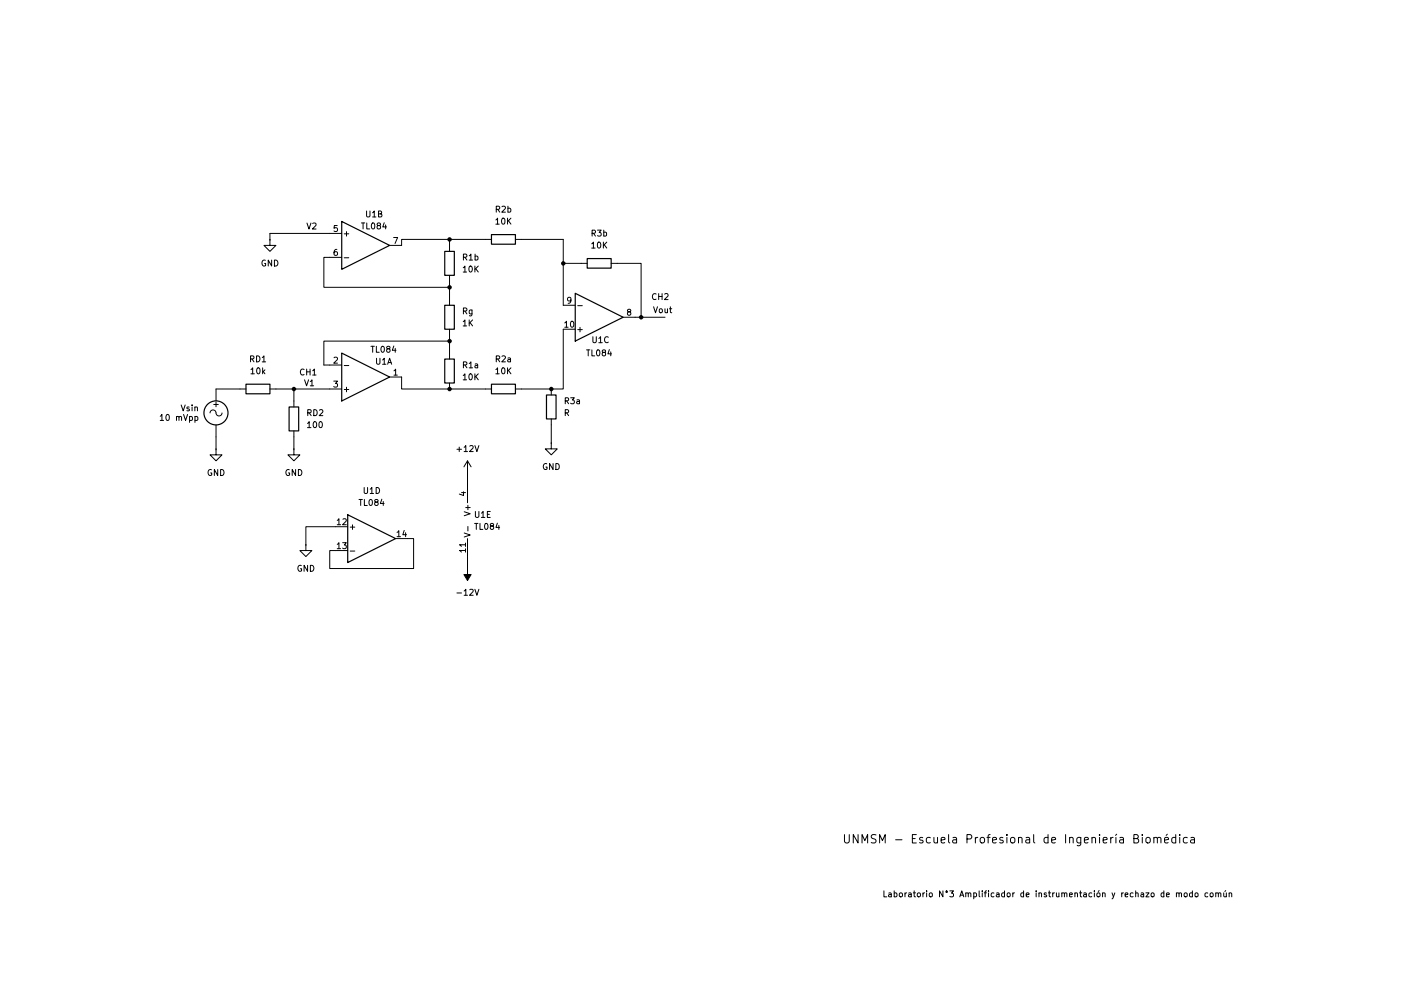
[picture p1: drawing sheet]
(kicad_sch
 (version 20260306)
 (generator "eeschema")
 (generator_version "10.0")
 (paper "A4")
 (lib_symbols
  (symbol "Amplifier_Operational:TL084"
   (pin_names
    (offset 0.127)) (exclude_from_sim no) (in_bom yes) (on_board yes)
   (in_pos_files yes)
   (duplicate_pin_numbers_are_jumpers no)
   (property "Reference" "U" (at 0 5.08 0) (show_name no) (do_not_autoplace no) (effects (font (size 1.27 1.27)) (justify left)))
   (property "Value" "TL084" (at 0 -5.08 0) (show_name no) (do_not_autoplace no) (effects (font (size 1.27 1.27)) (justify left)))
   (property "Footprint" "" (at -1.27 2.54 0) (show_name no) (do_not_autoplace no) (hide yes) (effects (font (size 1.27 1.27))))
   (property "Datasheet" "http://www.ti.com/lit/ds/symlink/tl081.pdf" (at 1.27 5.08 0) (show_name no) (do_not_autoplace no) (hide yes) (effects (font (size 1.27 1.27))))
   (property "Description" "Quad JFET-Input Operational Amplifiers, DIP-14/SOIC-14/SSOP-14" (at 0 0 0) (show_name no) (do_not_autoplace no) (hide yes) (effects (font (size 1.27 1.27))))
   (property "ki_locked" "" (at 0 0 0) (show_name no) (do_not_autoplace no) (effects (font (size 1.27 1.27))))
   (symbol "TL084_1_1"
    (polyline (pts (xy -5.08 5.08) (xy 5.08 0) (xy -5.08 -5.08) (xy -5.08 5.08)) (stroke (width 0.254) (type default)) (fill (type background)))
    (pin output line (at 7.62 0 180) (length 2.54) (name "" (effects (font (size 1.27 1.27)))) (number "1" (effects (font (size 1.27 1.27)))))
    (pin input line (at -7.62 -2.54 0) (length 2.54) (name "-" (effects (font (size 1.27 1.27)))) (number "2" (effects (font (size 1.27 1.27)))))
    (pin input line (at -7.62 2.54 0) (length 2.54) (name "+" (effects (font (size 1.27 1.27)))) (number "3" (effects (font (size 1.27 1.27))))))
   (symbol "TL084_2_1"
    (polyline (pts (xy -5.08 5.08) (xy 5.08 0) (xy -5.08 -5.08) (xy -5.08 5.08)) (stroke (width 0.254) (type default)) (fill (type background)))
    (pin input line (at -7.62 2.54 0) (length 2.54) (name "+" (effects (font (size 1.27 1.27)))) (number "5" (effects (font (size 1.27 1.27)))))
    (pin input line (at -7.62 -2.54 0) (length 2.54) (name "-" (effects (font (size 1.27 1.27)))) (number "6" (effects (font (size 1.27 1.27)))))
    (pin output line (at 7.62 0 180) (length 2.54) (name "" (effects (font (size 1.27 1.27)))) (number "7" (effects (font (size 1.27 1.27))))))
   (symbol "TL084_3_1"
    (polyline (pts (xy -5.08 5.08) (xy 5.08 0) (xy -5.08 -5.08) (xy -5.08 5.08)) (stroke (width 0.254) (type default)) (fill (type background)))
    (pin output line (at 7.62 0 180) (length 2.54) (name "" (effects (font (size 1.27 1.27)))) (number "8" (effects (font (size 1.27 1.27)))))
    (pin input line (at -7.62 -2.54 0) (length 2.54) (name "-" (effects (font (size 1.27 1.27)))) (number "9" (effects (font (size 1.27 1.27)))))
    (pin input line (at -7.62 2.54 0) (length 2.54) (name "+" (effects (font (size 1.27 1.27)))) (number "10" (effects (font (size 1.27 1.27))))))
   (symbol "TL084_4_1"
    (polyline (pts (xy -5.08 5.08) (xy 5.08 0) (xy -5.08 -5.08) (xy -5.08 5.08)) (stroke (width 0.254) (type default)) (fill (type background)))
    (pin input line (at -7.62 2.54 0) (length 2.54) (name "+" (effects (font (size 1.27 1.27)))) (number "12" (effects (font (size 1.27 1.27)))))
    (pin input line (at -7.62 -2.54 0) (length 2.54) (name "-" (effects (font (size 1.27 1.27)))) (number "13" (effects (font (size 1.27 1.27)))))
    (pin output line (at 7.62 0 180) (length 2.54) (name "" (effects (font (size 1.27 1.27)))) (number "14" (effects (font (size 1.27 1.27))))))
   (symbol "TL084_5_1"
    (pin power_in line (at -2.54 7.62 270) (length 3.81) (name "V+" (effects (font (size 1.27 1.27)))) (number "4" (effects (font (size 1.27 1.27)))))
    (pin power_in line (at -2.54 -7.62 90) (length 3.81) (name "V-" (effects (font (size 1.27 1.27)))) (number "11" (effects (font (size 1.27 1.27))))))
   (embedded_fonts no))
  (symbol "Device:R"
   (pin_numbers (hide yes))
   (pin_names
    (offset 0)) (exclude_from_sim no) (in_bom yes) (on_board yes)
   (in_pos_files yes)
   (duplicate_pin_numbers_are_jumpers no)
   (property "Reference" "R" (at 2.032 0 90) (show_name no) (do_not_autoplace no) (effects (font (size 1.27 1.27))))
   (property "Value" "R" (at 0 0 90) (show_name no) (do_not_autoplace no) (effects (font (size 1.27 1.27))))
   (property "Footprint" "" (at -1.778 0 90) (show_name no) (do_not_autoplace no) (hide yes) (effects (font (size 1.27 1.27))))
   (property "Datasheet" "" (at 0 0 0) (show_name no) (do_not_autoplace no) (hide yes) (effects (font (size 1.27 1.27))))
   (property "Description" "Resistor" (at 0 0 0) (show_name no) (do_not_autoplace no) (hide yes) (effects (font (size 1.27 1.27))))
   (symbol "R_0_1"
    (rectangle (start -1.016 -2.54) (end 1.016 2.54) (stroke (width 0.254) (type default)) (fill (type none))))
   (symbol "R_1_1"
    (pin passive line (at 0 3.81 270) (length 1.27) (name "" (effects (font (size 1.27 1.27)))) (number "1" (effects (font (size 1.27 1.27)))))
    (pin passive line (at 0 -3.81 90) (length 1.27) (name "" (effects (font (size 1.27 1.27)))) (number "2" (effects (font (size 1.27 1.27))))))
   (embedded_fonts no))
  (symbol "Simulation_SPICE:VSIN"
   (pin_numbers (hide yes))
   (pin_names
    (offset 0.0254)) (exclude_from_sim no) (in_bom yes) (on_board yes)
   (in_pos_files yes)
   (duplicate_pin_numbers_are_jumpers no)
   (property "Reference" "V" (at 2.54 2.54 0) (show_name no) (do_not_autoplace no) (effects (font (size 1.27 1.27)) (justify left)))
   (property "Value" "VSIN" (at 2.54 0 0) (show_name no) (do_not_autoplace no) (effects (font (size 1.27 1.27)) (justify left)))
   (property "Footprint" "" (at 0 0 0) (show_name no) (do_not_autoplace no) (hide yes) (effects (font (size 1.27 1.27))))
   (property "Datasheet" "https://ngspice.sourceforge.io/docs/ngspice-html-manual/manual.xhtml#sec_Independent_Sources_for" (at 0 0 0) (show_name no) (do_not_autoplace no) (hide yes) (effects (font (size 1.27 1.27))))
   (property "Description" "Voltage source, sinusoidal" (at 0 0 0) (show_name no) (do_not_autoplace no) (hide yes) (effects (font (size 1.27 1.27))))
   (property "Sim.Pins" "1=+ 2=-" (at 0 0 0) (show_name no) (do_not_autoplace no) (hide yes) (effects (font (size 1.27 1.27))))
   (property "Sim.Params" "dc=0 ampl=1 f=1k ac=1" (at 2.54 -2.54 0) (show_name no) (do_not_autoplace no) (effects (font (size 1.27 1.27)) (justify left)))
   (property "Sim.Type" "SIN" (at 0 0 0) (show_name no) (do_not_autoplace no) (hide yes) (effects (font (size 1.27 1.27))))
   (property "Sim.Device" "V" (at 0 0 0) (show_name no) (do_not_autoplace no) (hide yes) (effects (font (size 1.27 1.27)) (justify left)))
   (symbol "VSIN_0_0"
    (arc (start -1.27 0) (mid -0.635 0.6323) (end 0 0) (stroke (width 0) (type default)) (fill (type none)))
    (arc (start 1.27 0) (mid 0.635 -0.6323) (end 0 0) (stroke (width 0) (type default)) (fill (type none)))
    (text "+" (at 0 1.905 0) (effects (font (size 1.27 1.27)))))
   (symbol "VSIN_0_1"
    (circle (center 0 0) (radius 2.54) (stroke (width 0.254) (type default)) (fill (type background))))
   (symbol "VSIN_1_1"
    (pin passive line (at 0 5.08 270) (length 2.54) (name "" (effects (font (size 1.27 1.27)))) (number "1" (effects (font (size 1.27 1.27)))))
    (pin passive line (at 0 -5.08 90) (length 2.54) (name "" (effects (font (size 1.27 1.27)))) (number "2" (effects (font (size 1.27 1.27))))))
   (embedded_fonts no))
  (symbol "power:+12V"
   (power global)
   (pin_numbers (hide yes))
   (pin_names
    (offset 0) (hide yes)) (exclude_from_sim no) (in_bom yes) (on_board yes)
   (in_pos_files yes)
   (duplicate_pin_numbers_are_jumpers no)
   (property "Reference" "#PWR" (at 0 -3.81 0) (show_name no) (do_not_autoplace no) (hide yes) (effects (font (size 1.27 1.27))))
   (property "Value" "+12V" (at 0 3.556 0) (show_name no) (do_not_autoplace no) (effects (font (size 1.27 1.27))))
   (property "Footprint" "" (at 0 0 0) (show_name no) (do_not_autoplace no) (hide yes) (effects (font (size 1.27 1.27))))
   (property "Datasheet" "" (at 0 0 0) (show_name no) (do_not_autoplace no) (hide yes) (effects (font (size 1.27 1.27))))
   (property "Description" "Power symbol creates a global label with name \"+12V\"" (at 0 0 0) (show_name no) (do_not_autoplace no) (hide yes) (effects (font (size 1.27 1.27))))
   (symbol "+12V_0_1"
    (polyline (pts (xy -0.762 1.27) (xy 0 2.54)) (stroke (width 0) (type default)) (fill (type none)))
    (polyline (pts (xy 0 2.54) (xy 0.762 1.27)) (stroke (width 0) (type default)) (fill (type none)))
    (polyline (pts (xy 0 0) (xy 0 2.54)) (stroke (width 0) (type default)) (fill (type none))))
   (symbol "+12V_1_1"
    (pin power_in line (at 0 0 90) (length 0) (name "" (effects (font (size 1.27 1.27)))) (number "1" (effects (font (size 1.27 1.27))))))
   (embedded_fonts no))
  (symbol "power:-12V"
   (power global)
   (pin_numbers (hide yes))
   (pin_names
    (offset 0) (hide yes)) (exclude_from_sim no) (in_bom yes) (on_board yes)
   (in_pos_files yes)
   (duplicate_pin_numbers_are_jumpers no)
   (property "Reference" "#PWR" (at 0 -3.81 0) (show_name no) (do_not_autoplace no) (hide yes) (effects (font (size 1.27 1.27))))
   (property "Value" "-12V" (at 0 3.556 0) (show_name no) (do_not_autoplace no) (effects (font (size 1.27 1.27))))
   (property "Footprint" "" (at 0 0 0) (show_name no) (do_not_autoplace no) (hide yes) (effects (font (size 1.27 1.27))))
   (property "Datasheet" "" (at 0 0 0) (show_name no) (do_not_autoplace no) (hide yes) (effects (font (size 1.27 1.27))))
   (property "Description" "Power symbol creates a global label with name \"-12V\"" (at 0 0 0) (show_name no) (do_not_autoplace no) (hide yes) (effects (font (size 1.27 1.27))))
   (symbol "-12V_0_0"
    (pin power_in line (at 0 0 90) (length 0) (name "" (effects (font (size 1.27 1.27)))) (number "1" (effects (font (size 1.27 1.27))))))
   (symbol "-12V_0_1"
    (polyline (pts (xy 0 0) (xy 0 1.27) (xy 0.762 1.27) (xy 0 2.54) (xy -0.762 1.27) (xy 0 1.27)) (stroke (width 0) (type default)) (fill (type outline))))
   (embedded_fonts no))
  (symbol "power:GND"
   (power global)
   (pin_numbers (hide yes))
   (pin_names
    (offset 0) (hide yes)) (exclude_from_sim no) (in_bom yes) (on_board yes)
   (in_pos_files yes)
   (duplicate_pin_numbers_are_jumpers no)
   (property "Reference" "#PWR" (at 0 -6.35 0) (show_name no) (do_not_autoplace no) (hide yes) (effects (font (size 1.27 1.27))))
   (property "Value" "GND" (at 0 -3.81 0) (show_name no) (do_not_autoplace no) (effects (font (size 1.27 1.27))))
   (property "Footprint" "" (at 0 0 0) (show_name no) (do_not_autoplace no) (hide yes) (effects (font (size 1.27 1.27))))
   (property "Datasheet" "" (at 0 0 0) (show_name no) (do_not_autoplace no) (hide yes) (effects (font (size 1.27 1.27))))
   (property "Description" "Power symbol creates a global label with name \"GND\" , ground" (at 0 0 0) (show_name no) (do_not_autoplace no) (hide yes) (effects (font (size 1.27 1.27))))
   (symbol "GND_0_1"
    (polyline (pts (xy 0 0) (xy 0 -1.27) (xy 1.27 -1.27) (xy 0 -2.54) (xy -1.27 -1.27) (xy 0 -1.27)) (stroke (width 0) (type default)) (fill (type none))))
   (symbol "GND_1_1"
    (pin power_in line (at 0 0 270) (length 0) (name "" (effects (font (size 1.27 1.27)))) (number "1" (effects (font (size 1.27 1.27))))))
   (embedded_fonts no)))
 (text "CH1"
  (exclude_from_sim no)
  (at 65.278 79.248 0)
  (effects (font (size 1.27 1.27))))
 (text "Vout"
  (exclude_from_sim no)
  (at 140.462 66.04 0)
  (effects (font (size 1.27 1.27))))
 (text "V1"
  (exclude_from_sim no)
  (at 65.532 81.534 0)
  (effects (font (size 1.27 1.27))))
 (text "CH2"
  (exclude_from_sim no)
  (at 139.954 63.246 0)
  (effects (font (size 1.27 1.27))))
 (text "V2"
  (exclude_from_sim no)
  (at 66.04 48.26 0)
  (effects (font (size 1.27 1.27))))
 (text "UNMSM - Escuela Profesional de Ingeniería Biomédica"
  (exclude_from_sim no)
  (at 216.154 178.308 0)
  (effects (font (size 1.778 1.778) (color 2 0 0 1))))
 (text "Laboratorio N°3 Amplificador de instrumentación y rechazo de modo común"
  (exclude_from_sim no)
  (at 224.282 189.992 0)
  (effects (font (size 1.27 1.27) (color 0 0 0 1))))
 (junction
  (at 135.89 67.31)
  (diameter 0)
  (color 0 0 0 0))
 (junction
  (at 119.38 55.88)
  (diameter 0)
  (color 0 0 0 0))
 (junction
  (at 62.23 82.55)
  (diameter 0)
  (color 0 0 0 0))
 (junction
  (at 95.25 50.8)
  (diameter 0)
  (color 0 0 0 0))
 (junction
  (at 95.25 60.96)
  (diameter 0)
  (color 0 0 0 0))
 (junction
  (at 95.25 82.55)
  (diameter 0)
  (color 0 0 0 0))
 (junction
  (at 95.25 72.39)
  (diameter 0)
  (color 0 0 0 0))
 (junction
  (at 116.84 82.55)
  (diameter 0)
  (color 0 0 0 0))
 (wire
  (pts (xy 99.06 100.33) (xy 99.06 102.87))
  (stroke (width 0) (type default)))
 (wire
  (pts (xy 119.38 55.88) (xy 123.19 55.88))
  (stroke (width 0) (type default)))
 (wire
  (pts (xy 68.58 54.61) (xy 68.58 60.96))
  (stroke (width 0) (type default)))
 (wire
  (pts (xy 87.63 120.65) (xy 87.63 114.3))
  (stroke (width 0) (type default)))
 (wire
  (pts (xy 57.15 49.53) (xy 69.85 49.53))
  (stroke (width 0) (type default)))
 (wire
  (pts (xy 71.12 111.76) (xy 64.77 111.76))
  (stroke (width 0) (type default)))
 (wire
  (pts (xy 69.85 120.65) (xy 87.63 120.65))
  (stroke (width 0) (type default)))
 (wire
  (pts (xy 71.12 116.84) (xy 69.85 116.84))
  (stroke (width 0) (type default)))
 (wire
  (pts (xy 95.25 72.39) (xy 95.25 74.93))
  (stroke (width 0) (type default)))
 (wire
  (pts (xy 87.63 114.3) (xy 86.36 114.3))
  (stroke (width 0) (type default)))
 (wire
  (pts (xy 135.89 67.31) (xy 140.97 67.31))
  (stroke (width 0) (type default)))
 (wire
  (pts (xy 68.58 60.96) (xy 95.25 60.96))
  (stroke (width 0) (type default)))
 (wire
  (pts (xy 85.09 82.55) (xy 95.25 82.55))
  (stroke (width 0) (type default)))
 (wire
  (pts (xy 57.15 49.53) (xy 57.15 50.8))
  (stroke (width 0) (type default)))
 (wire
  (pts (xy 62.23 82.55) (xy 62.23 85.09))
  (stroke (width 0) (type default)))
 (wire
  (pts (xy 68.58 72.39) (xy 95.25 72.39))
  (stroke (width 0) (type default)))
 (wire
  (pts (xy 95.25 60.96) (xy 95.25 63.5))
  (stroke (width 0) (type default)))
 (wire
  (pts (xy 62.23 92.71) (xy 62.23 95.25))
  (stroke (width 0) (type default)))
 (wire
  (pts (xy 95.25 50.8) (xy 102.87 50.8))
  (stroke (width 0) (type default)))
 (wire
  (pts (xy 99.06 118.11) (xy 99.06 120.65))
  (stroke (width 0) (type default)))
 (wire
  (pts (xy 45.72 82.55) (xy 50.8 82.55))
  (stroke (width 0) (type default)))
 (wire
  (pts (xy 119.38 64.77) (xy 119.38 55.88))
  (stroke (width 0) (type default)))
 (wire
  (pts (xy 95.25 82.55) (xy 102.87 82.55))
  (stroke (width 0) (type default)))
 (wire
  (pts (xy 119.38 69.85) (xy 119.38 82.55))
  (stroke (width 0) (type default)))
 (wire
  (pts (xy 68.58 77.47) (xy 68.58 72.39))
  (stroke (width 0) (type default)))
 (wire
  (pts (xy 116.84 90.17) (xy 116.84 93.98))
  (stroke (width 0) (type default)))
 (wire
  (pts (xy 85.09 80.01) (xy 85.09 82.55))
  (stroke (width 0) (type default)))
 (wire
  (pts (xy 62.23 82.55) (xy 69.85 82.55))
  (stroke (width 0) (type default)))
 (wire
  (pts (xy 85.09 52.07) (xy 85.09 50.8))
  (stroke (width 0) (type default)))
 (wire
  (pts (xy 119.38 82.55) (xy 116.84 82.55))
  (stroke (width 0) (type default)))
 (wire
  (pts (xy 119.38 55.88) (xy 119.38 50.8))
  (stroke (width 0) (type default)))
 (wire
  (pts (xy 135.89 67.31) (xy 134.62 67.31))
  (stroke (width 0) (type default)))
 (wire
  (pts (xy 95.25 52.07) (xy 95.25 50.8))
  (stroke (width 0) (type default)))
 (wire
  (pts (xy 95.25 71.12) (xy 95.25 72.39))
  (stroke (width 0) (type default)))
 (wire
  (pts (xy 45.72 92.71) (xy 45.72 95.25))
  (stroke (width 0) (type default)))
 (wire
  (pts (xy 58.42 82.55) (xy 62.23 82.55))
  (stroke (width 0) (type default)))
 (wire
  (pts (xy 69.85 116.84) (xy 69.85 120.65))
  (stroke (width 0) (type default)))
 (wire
  (pts (xy 110.49 82.55) (xy 116.84 82.55))
  (stroke (width 0) (type default)))
 (wire
  (pts (xy 110.49 50.8) (xy 119.38 50.8))
  (stroke (width 0) (type default)))
 (wire
  (pts (xy 69.85 77.47) (xy 68.58 77.47))
  (stroke (width 0) (type default)))
 (wire
  (pts (xy 130.81 55.88) (xy 135.89 55.88))
  (stroke (width 0) (type default)))
 (wire
  (pts (xy 135.89 55.88) (xy 135.89 67.31))
  (stroke (width 0) (type default)))
 (wire
  (pts (xy 85.09 50.8) (xy 95.25 50.8))
  (stroke (width 0) (type default)))
 (wire
  (pts (xy 69.85 54.61) (xy 68.58 54.61))
  (stroke (width 0) (type default)))
 (wire
  (pts (xy 95.25 59.69) (xy 95.25 60.96))
  (stroke (width 0) (type default)))
 (wire
  (pts (xy 64.77 111.76) (xy 64.77 115.57))
  (stroke (width 0) (type default)))
 (symbol
  (lib_id "Amplifier_Operational:TL084")
  (at 77.47 52.07 0)
  (unit 2)
  (body_style 1)
  (exclude_from_sim no)
  (in_bom yes)
  (on_board yes)
  (in_pos_files yes)
  (dnp no)
  (property "Reference" "U1" (at 79.248 45.466 0) (show_name no) (do_not_autoplace no) (effects (font (size 1.27 1.27))))
  (property "Value" "TL084" (at 79.248 48.006 0) (show_name no) (do_not_autoplace no) (effects (font (size 1.27 1.27))))
  (property "Footprint" "" (at 76.2 49.53 0) (hide yes) (show_name no) (do_not_autoplace no) (effects (font (size 1.27 1.27))))
  (property "Datasheet" "http://www.ti.com/lit/ds/symlink/tl081.pdf" (at 78.74 46.99 0) (hide yes) (show_name no) (do_not_autoplace no) (effects (font (size 1.27 1.27))))
  (property "Description" "Quad JFET-Input Operational Amplifiers, DIP-14/SOIC-14/SSOP-14" (at 77.47 52.07 0) (hide yes) (show_name no) (do_not_autoplace no) (effects (font (size 1.27 1.27))))
  (pin "8")
  (pin "9")
  (pin "6")
  (pin "7")
  (pin "10")
  (pin "11")
  (pin "12")
  (pin "14")
  (pin "13")
  (pin "4")
  (pin "2")
  (pin "5")
  (pin "1")
  (pin "3"))
 (symbol
  (lib_id "Device:R")
  (at 116.84 86.36 0)
  (unit 1)
  (body_style 1)
  (exclude_from_sim no)
  (in_bom yes)
  (on_board yes)
  (in_pos_files yes)
  (dnp no)
  (fields_autoplaced yes)
  (property "Reference" "R3a" (at 119.38 85.0899 0) (show_name no) (do_not_autoplace no) (effects (font (size 1.27 1.27)) (justify left)))
  (property "Value" "R" (at 119.38 87.6299 0) (show_name no) (do_not_autoplace no) (effects (font (size 1.27 1.27)) (justify left)))
  (property "Footprint" "" (at 115.062 86.36 90) (hide yes) (show_name no) (do_not_autoplace no) (effects (font (size 1.27 1.27))))
  (property "Datasheet" "" (at 116.84 86.36 0) (hide yes) (show_name no) (do_not_autoplace no) (effects (font (size 1.27 1.27))))
  (property "Description" "Resistor" (at 116.84 86.36 0) (hide yes) (show_name no) (do_not_autoplace no) (effects (font (size 1.27 1.27))))
  (pin "2")
  (pin "1"))
 (symbol
  (lib_id "power:GND")
  (at 45.72 95.25 0)
  (unit 1)
  (body_style 1)
  (exclude_from_sim no)
  (in_bom yes)
  (on_board yes)
  (in_pos_files yes)
  (dnp no)
  (fields_autoplaced yes)
  (property "Reference" "#PWR02" (at 45.72 101.6 0) (hide yes) (show_name no) (do_not_autoplace no) (effects (font (size 1.27 1.27))))
  (property "Value" "GND" (at 45.72 100.33 0) (show_name no) (do_not_autoplace no) (effects (font (size 1.27 1.27))))
  (property "Footprint" "" (at 45.72 95.25 0) (hide yes) (show_name no) (do_not_autoplace no) (effects (font (size 1.27 1.27))))
  (property "Datasheet" "" (at 45.72 95.25 0) (hide yes) (show_name no) (do_not_autoplace no) (effects (font (size 1.27 1.27))))
  (property "Description" "Power symbol creates a global label with name \"GND\" , ground" (at 45.72 95.25 0) (hide yes) (show_name no) (do_not_autoplace no) (effects (font (size 1.27 1.27))))
  (pin "1"))
 (symbol
  (lib_id "power:GND")
  (at 62.23 95.25 0)
  (unit 1)
  (body_style 1)
  (exclude_from_sim no)
  (in_bom yes)
  (on_board yes)
  (in_pos_files yes)
  (dnp no)
  (fields_autoplaced yes)
  (property "Reference" "#PWR03" (at 62.23 101.6 0) (hide yes) (show_name no) (do_not_autoplace no) (effects (font (size 1.27 1.27))))
  (property "Value" "GND" (at 62.23 100.33 0) (show_name no) (do_not_autoplace no) (effects (font (size 1.27 1.27))))
  (property "Footprint" "" (at 62.23 95.25 0) (hide yes) (show_name no) (do_not_autoplace no) (effects (font (size 1.27 1.27))))
  (property "Datasheet" "" (at 62.23 95.25 0) (hide yes) (show_name no) (do_not_autoplace no) (effects (font (size 1.27 1.27))))
  (property "Description" "Power symbol creates a global label with name \"GND\" , ground" (at 62.23 95.25 0) (hide yes) (show_name no) (do_not_autoplace no) (effects (font (size 1.27 1.27))))
  (pin "1"))
 (symbol
  (lib_id "power:+12V")
  (at 99.06 100.33 0)
  (unit 1)
  (body_style 1)
  (exclude_from_sim no)
  (in_bom yes)
  (on_board yes)
  (in_pos_files yes)
  (dnp no)
  (fields_autoplaced yes)
  (property "Reference" "#PWR05" (at 99.06 104.14 0) (hide yes) (show_name no) (do_not_autoplace no) (effects (font (size 1.27 1.27))))
  (property "Value" "+12V" (at 99.06 95.25 0) (show_name no) (do_not_autoplace no) (effects (font (size 1.27 1.27))))
  (property "Footprint" "" (at 99.06 100.33 0) (hide yes) (show_name no) (do_not_autoplace no) (effects (font (size 1.27 1.27))))
  (property "Datasheet" "" (at 99.06 100.33 0) (hide yes) (show_name no) (do_not_autoplace no) (effects (font (size 1.27 1.27))))
  (property "Description" "Power symbol creates a global label with name \"+12V\"" (at 99.06 100.33 0) (hide yes) (show_name no) (do_not_autoplace no) (effects (font (size 1.27 1.27))))
  (pin "1"))
 (symbol
  (lib_id "Device:R")
  (at 95.25 55.88 0)
  (unit 1)
  (body_style 1)
  (exclude_from_sim no)
  (in_bom yes)
  (on_board yes)
  (in_pos_files yes)
  (dnp no)
  (fields_autoplaced yes)
  (property "Reference" "R1b" (at 97.79 54.6099 0) (show_name no) (do_not_autoplace no) (effects (font (size 1.27 1.27)) (justify left)))
  (property "Value" "10K" (at 97.79 57.1499 0) (show_name no) (do_not_autoplace no) (effects (font (size 1.27 1.27)) (justify left)))
  (property "Footprint" "Package_DIP:DIP-8_W7.62mm" (at 93.472 55.88 90) (hide yes) (show_name no) (do_not_autoplace no) (effects (font (size 1.27 1.27))))
  (property "Datasheet" "" (at 95.25 55.88 0) (hide yes) (show_name no) (do_not_autoplace no) (effects (font (size 1.27 1.27))))
  (property "Description" "Resistor" (at 95.25 55.88 0) (hide yes) (show_name no) (do_not_autoplace no) (effects (font (size 1.27 1.27))))
  (pin "1")
  (pin "2"))
 (symbol
  (lib_id "Amplifier_Operational:TL084")
  (at 127 67.31 0)
  (mirror x)
  (unit 3)
  (body_style 1)
  (exclude_from_sim no)
  (in_bom yes)
  (on_board yes)
  (in_pos_files yes)
  (dnp no)
  (property "Reference" "U1" (at 127.254 72.136 0) (show_name no) (do_not_autoplace no) (effects (font (size 1.27 1.27))))
  (property "Value" "TL084" (at 127 74.93 0) (show_name no) (do_not_autoplace no) (effects (font (size 1.27 1.27))))
  (property "Footprint" "" (at 125.73 69.85 0) (hide yes) (show_name no) (do_not_autoplace no) (effects (font (size 1.27 1.27))))
  (property "Datasheet" "http://www.ti.com/lit/ds/symlink/tl081.pdf" (at 128.27 72.39 0) (hide yes) (show_name no) (do_not_autoplace no) (effects (font (size 1.27 1.27))))
  (property "Description" "Quad JFET-Input Operational Amplifiers, DIP-14/SOIC-14/SSOP-14" (at 127 67.31 0) (hide yes) (show_name no) (do_not_autoplace no) (effects (font (size 1.27 1.27))))
  (pin "8")
  (pin "9")
  (pin "6")
  (pin "7")
  (pin "10")
  (pin "11")
  (pin "12")
  (pin "14")
  (pin "13")
  (pin "4")
  (pin "2")
  (pin "5")
  (pin "1")
  (pin "3"))
 (symbol
  (lib_id "Amplifier_Operational:TL084")
  (at 77.47 80.01 0)
  (mirror x)
  (unit 1)
  (body_style 1)
  (exclude_from_sim no)
  (in_bom yes)
  (on_board yes)
  (in_pos_files yes)
  (dnp no)
  (property "Reference" "U1" (at 81.28 76.708 0) (show_name no) (do_not_autoplace no) (effects (font (size 1.27 1.27))))
  (property "Value" "TL084" (at 81.28 74.168 0) (show_name no) (do_not_autoplace no) (effects (font (size 1.27 1.27))))
  (property "Footprint" "" (at 76.2 82.55 0) (hide yes) (show_name no) (do_not_autoplace no) (effects (font (size 1.27 1.27))))
  (property "Datasheet" "http://www.ti.com/lit/ds/symlink/tl081.pdf" (at 78.74 85.09 0) (hide yes) (show_name no) (do_not_autoplace no) (effects (font (size 1.27 1.27))))
  (property "Description" "Quad JFET-Input Operational Amplifiers, DIP-14/SOIC-14/SSOP-14" (at 77.47 80.01 0) (hide yes) (show_name no) (do_not_autoplace no) (effects (font (size 1.27 1.27))))
  (pin "8")
  (pin "9")
  (pin "6")
  (pin "7")
  (pin "10")
  (pin "11")
  (pin "12")
  (pin "14")
  (pin "13")
  (pin "4")
  (pin "2")
  (pin "5")
  (pin "1")
  (pin "3"))
 (symbol
  (lib_id "Amplifier_Operational:TL084")
  (at 78.74 114.3 0)
  (unit 4)
  (body_style 1)
  (exclude_from_sim no)
  (in_bom yes)
  (on_board yes)
  (in_pos_files yes)
  (dnp no)
  (fields_autoplaced yes)
  (property "Reference" "U1" (at 78.74 104.14 0) (show_name no) (do_not_autoplace no) (effects (font (size 1.27 1.27))))
  (property "Value" "TL084" (at 78.74 106.68 0) (show_name no) (do_not_autoplace no) (effects (font (size 1.27 1.27))))
  (property "Footprint" "" (at 77.47 111.76 0) (hide yes) (show_name no) (do_not_autoplace no) (effects (font (size 1.27 1.27))))
  (property "Datasheet" "http://www.ti.com/lit/ds/symlink/tl081.pdf" (at 80.01 109.22 0) (hide yes) (show_name no) (do_not_autoplace no) (effects (font (size 1.27 1.27))))
  (property "Description" "Quad JFET-Input Operational Amplifiers, DIP-14/SOIC-14/SSOP-14" (at 78.74 114.3 0) (hide yes) (show_name no) (do_not_autoplace no) (effects (font (size 1.27 1.27))))
  (pin "8")
  (pin "9")
  (pin "6")
  (pin "7")
  (pin "10")
  (pin "11")
  (pin "12")
  (pin "14")
  (pin "13")
  (pin "4")
  (pin "2")
  (pin "5")
  (pin "1")
  (pin "3"))
 (symbol
  (lib_id "power:GND")
  (at 64.77 115.57 0)
  (unit 1)
  (body_style 1)
  (exclude_from_sim no)
  (in_bom yes)
  (on_board yes)
  (in_pos_files yes)
  (dnp no)
  (fields_autoplaced yes)
  (property "Reference" "#PWR04" (at 64.77 121.92 0) (hide yes) (show_name no) (do_not_autoplace no) (effects (font (size 1.27 1.27))))
  (property "Value" "GND" (at 64.77 120.65 0) (show_name no) (do_not_autoplace no) (effects (font (size 1.27 1.27))))
  (property "Footprint" "" (at 64.77 115.57 0) (hide yes) (show_name no) (do_not_autoplace no) (effects (font (size 1.27 1.27))))
  (property "Datasheet" "" (at 64.77 115.57 0) (hide yes) (show_name no) (do_not_autoplace no) (effects (font (size 1.27 1.27))))
  (property "Description" "Power symbol creates a global label with name \"GND\" , ground" (at 64.77 115.57 0) (hide yes) (show_name no) (do_not_autoplace no) (effects (font (size 1.27 1.27))))
  (pin "1"))
 (symbol
  (lib_id "power:-12V")
  (at 99.06 120.65 180)
  (unit 1)
  (body_style 1)
  (exclude_from_sim no)
  (in_bom yes)
  (on_board yes)
  (in_pos_files yes)
  (dnp no)
  (fields_autoplaced yes)
  (property "Reference" "#PWR06" (at 99.06 116.84 0) (hide yes) (show_name no) (do_not_autoplace no) (effects (font (size 1.27 1.27))))
  (property "Value" "-12V" (at 99.06 125.73 0) (show_name no) (do_not_autoplace no) (effects (font (size 1.27 1.27))))
  (property "Footprint" "" (at 99.06 120.65 0) (hide yes) (show_name no) (do_not_autoplace no) (effects (font (size 1.27 1.27))))
  (property "Datasheet" "" (at 99.06 120.65 0) (hide yes) (show_name no) (do_not_autoplace no) (effects (font (size 1.27 1.27))))
  (property "Description" "Power symbol creates a global label with name \"-12V\"" (at 99.06 120.65 0) (hide yes) (show_name no) (do_not_autoplace no) (effects (font (size 1.27 1.27))))
  (pin "1"))
 (symbol
  (lib_id "Device:R")
  (at 54.61 82.55 270)
  (unit 1)
  (body_style 1)
  (exclude_from_sim no)
  (in_bom yes)
  (on_board yes)
  (in_pos_files yes)
  (dnp no)
  (fields_autoplaced yes)
  (property "Reference" "RD1" (at 54.61 76.2 90) (show_name no) (do_not_autoplace no) (effects (font (size 1.27 1.27))))
  (property "Value" "10k" (at 54.61 78.74 90) (show_name no) (do_not_autoplace no) (effects (font (size 1.27 1.27))))
  (property "Footprint" "Package_DIP:DIP-8_W7.62mm" (at 54.61 80.772 90) (hide yes) (show_name no) (do_not_autoplace no) (effects (font (size 1.27 1.27))))
  (property "Datasheet" "" (at 54.61 82.55 0) (hide yes) (show_name no) (do_not_autoplace no) (effects (font (size 1.27 1.27))))
  (property "Description" "Resistor" (at 54.61 82.55 0) (hide yes) (show_name no) (do_not_autoplace no) (effects (font (size 1.27 1.27))))
  (pin "2")
  (pin "1"))
 (symbol
  (lib_id "Device:R")
  (at 62.23 88.9 180)
  (unit 1)
  (body_style 1)
  (exclude_from_sim no)
  (in_bom yes)
  (on_board yes)
  (in_pos_files yes)
  (dnp no)
  (fields_autoplaced yes)
  (property "Reference" "RD2" (at 64.77 87.6299 0) (show_name no) (do_not_autoplace no) (effects (font (size 1.27 1.27)) (justify right)))
  (property "Value" "100" (at 64.77 90.1699 0) (show_name no) (do_not_autoplace no) (effects (font (size 1.27 1.27)) (justify right)))
  (property "Footprint" "Package_DIP:DIP-8_W7.62mm" (at 64.008 88.9 90) (hide yes) (show_name no) (do_not_autoplace no) (effects (font (size 1.27 1.27))))
  (property "Datasheet" "" (at 62.23 88.9 0) (hide yes) (show_name no) (do_not_autoplace no) (effects (font (size 1.27 1.27))))
  (property "Description" "Resistor" (at 62.23 88.9 0) (hide yes) (show_name no) (do_not_autoplace no) (effects (font (size 1.27 1.27))))
  (pin "2")
  (pin "1"))
 (symbol
  (lib_id "Amplifier_Operational:TL084")
  (at 101.6 110.49 0)
  (unit 5)
  (body_style 1)
  (exclude_from_sim no)
  (in_bom yes)
  (on_board yes)
  (in_pos_files yes)
  (dnp no)
  (fields_autoplaced yes)
  (property "Reference" "U1" (at 100.33 109.2199 0) (show_name no) (do_not_autoplace no) (effects (font (size 1.27 1.27)) (justify left)))
  (property "Value" "TL084" (at 100.33 111.7599 0) (show_name no) (do_not_autoplace no) (effects (font (size 1.27 1.27)) (justify left)))
  (property "Footprint" "" (at 100.33 107.95 0) (hide yes) (show_name no) (do_not_autoplace no) (effects (font (size 1.27 1.27))))
  (property "Datasheet" "http://www.ti.com/lit/ds/symlink/tl081.pdf" (at 102.87 105.41 0) (hide yes) (show_name no) (do_not_autoplace no) (effects (font (size 1.27 1.27))))
  (property "Description" "Quad JFET-Input Operational Amplifiers, DIP-14/SOIC-14/SSOP-14" (at 101.6 110.49 0) (hide yes) (show_name no) (do_not_autoplace no) (effects (font (size 1.27 1.27))))
  (pin "8")
  (pin "9")
  (pin "6")
  (pin "7")
  (pin "10")
  (pin "11")
  (pin "12")
  (pin "14")
  (pin "13")
  (pin "4")
  (pin "2")
  (pin "5")
  (pin "1")
  (pin "3"))
 (symbol
  (lib_id "Device:R")
  (at 95.25 78.74 0)
  (unit 1)
  (body_style 1)
  (exclude_from_sim no)
  (in_bom yes)
  (on_board yes)
  (in_pos_files yes)
  (dnp no)
  (fields_autoplaced yes)
  (property "Reference" "R1a" (at 97.79 77.4699 0) (show_name no) (do_not_autoplace no) (effects (font (size 1.27 1.27)) (justify left)))
  (property "Value" "10K" (at 97.79 80.0099 0) (show_name no) (do_not_autoplace no) (effects (font (size 1.27 1.27)) (justify left)))
  (property "Footprint" "" (at 93.472 78.74 90) (hide yes) (show_name no) (do_not_autoplace no) (effects (font (size 1.27 1.27))))
  (property "Datasheet" "" (at 95.25 78.74 0) (hide yes) (show_name no) (do_not_autoplace no) (effects (font (size 1.27 1.27))))
  (property "Description" "Resistor" (at 95.25 78.74 0) (hide yes) (show_name no) (do_not_autoplace no) (effects (font (size 1.27 1.27))))
  (pin "1")
  (pin "2"))
 (symbol
  (lib_id "Device:R")
  (at 127 55.88 270)
  (unit 1)
  (body_style 1)
  (exclude_from_sim no)
  (in_bom yes)
  (on_board yes)
  (in_pos_files yes)
  (dnp no)
  (fields_autoplaced yes)
  (property "Reference" "R3b" (at 127 49.53 90) (show_name no) (do_not_autoplace no) (effects (font (size 1.27 1.27))))
  (property "Value" "10K" (at 127 52.07 90) (show_name no) (do_not_autoplace no) (effects (font (size 1.27 1.27))))
  (property "Footprint" "" (at 127 54.102 90) (hide yes) (show_name no) (do_not_autoplace no) (effects (font (size 1.27 1.27))))
  (property "Datasheet" "" (at 127 55.88 0) (hide yes) (show_name no) (do_not_autoplace no) (effects (font (size 1.27 1.27))))
  (property "Description" "Resistor" (at 127 55.88 0) (hide yes) (show_name no) (do_not_autoplace no) (effects (font (size 1.27 1.27))))
  (pin "2")
  (pin "1"))
 (symbol
  (lib_id "Device:R")
  (at 106.68 50.8 270)
  (unit 1)
  (body_style 1)
  (exclude_from_sim no)
  (in_bom yes)
  (on_board yes)
  (in_pos_files yes)
  (dnp no)
  (fields_autoplaced yes)
  (property "Reference" "R2b" (at 106.68 44.45 90) (show_name no) (do_not_autoplace no) (effects (font (size 1.27 1.27))))
  (property "Value" "10K" (at 106.68 46.99 90) (show_name no) (do_not_autoplace no) (effects (font (size 1.27 1.27))))
  (property "Footprint" "" (at 106.68 49.022 90) (hide yes) (show_name no) (do_not_autoplace no) (effects (font (size 1.27 1.27))))
  (property "Datasheet" "" (at 106.68 50.8 0) (hide yes) (show_name no) (do_not_autoplace no) (effects (font (size 1.27 1.27))))
  (property "Description" "Resistor" (at 106.68 50.8 0) (hide yes) (show_name no) (do_not_autoplace no) (effects (font (size 1.27 1.27))))
  (pin "2")
  (pin "1"))
 (symbol
  (lib_id "power:GND")
  (at 116.84 93.98 0)
  (unit 1)
  (body_style 1)
  (exclude_from_sim no)
  (in_bom yes)
  (on_board yes)
  (in_pos_files yes)
  (dnp no)
  (fields_autoplaced yes)
  (property "Reference" "#PWR01" (at 116.84 100.33 0) (hide yes) (show_name no) (do_not_autoplace no) (effects (font (size 1.27 1.27))))
  (property "Value" "GND" (at 116.84 99.06 0) (show_name no) (do_not_autoplace no) (effects (font (size 1.27 1.27))))
  (property "Footprint" "" (at 116.84 93.98 0) (hide yes) (show_name no) (do_not_autoplace no) (effects (font (size 1.27 1.27))))
  (property "Datasheet" "" (at 116.84 93.98 0) (hide yes) (show_name no) (do_not_autoplace no) (effects (font (size 1.27 1.27))))
  (property "Description" "Power symbol creates a global label with name \"GND\" , ground" (at 116.84 93.98 0) (hide yes) (show_name no) (do_not_autoplace no) (effects (font (size 1.27 1.27))))
  (pin "1"))
 (symbol
  (lib_id "Device:R")
  (at 95.25 67.31 0)
  (unit 1)
  (body_style 1)
  (exclude_from_sim no)
  (in_bom yes)
  (on_board yes)
  (in_pos_files yes)
  (dnp no)
  (fields_autoplaced yes)
  (property "Reference" "Rg" (at 97.79 66.0399 0) (show_name no) (do_not_autoplace no) (effects (font (size 1.27 1.27)) (justify left)))
  (property "Value" "1K" (at 97.79 68.5799 0) (show_name no) (do_not_autoplace no) (effects (font (size 1.27 1.27)) (justify left)))
  (property "Footprint" "" (at 93.472 67.31 90) (hide yes) (show_name no) (do_not_autoplace no) (effects (font (size 1.27 1.27))))
  (property "Datasheet" "" (at 95.25 67.31 0) (hide yes) (show_name no) (do_not_autoplace no) (effects (font (size 1.27 1.27))))
  (property "Description" "Resistor" (at 95.25 67.31 0) (hide yes) (show_name no) (do_not_autoplace no) (effects (font (size 1.27 1.27))))
  (pin "2")
  (pin "1"))
 (symbol
  (lib_id "power:GND")
  (at 57.15 50.8 0)
  (unit 1)
  (body_style 1)
  (exclude_from_sim no)
  (in_bom yes)
  (on_board yes)
  (in_pos_files yes)
  (dnp no)
  (fields_autoplaced yes)
  (property "Reference" "#PWR07" (at 57.15 57.15 0) (hide yes) (show_name no) (do_not_autoplace no) (effects (font (size 1.27 1.27))))
  (property "Value" "GND" (at 57.15 55.88 0) (show_name no) (do_not_autoplace no) (effects (font (size 1.27 1.27))))
  (property "Footprint" "" (at 57.15 50.8 0) (hide yes) (show_name no) (do_not_autoplace no) (effects (font (size 1.27 1.27))))
  (property "Datasheet" "" (at 57.15 50.8 0) (hide yes) (show_name no) (do_not_autoplace no) (effects (font (size 1.27 1.27))))
  (property "Description" "Power symbol creates a global label with name \"GND\" , ground" (at 57.15 50.8 0) (hide yes) (show_name no) (do_not_autoplace no) (effects (font (size 1.27 1.27))))
  (pin "1"))
 (symbol
  (lib_id "Simulation_SPICE:VSIN")
  (at 45.72 87.63 0)
  (unit 1)
  (body_style 1)
  (exclude_from_sim no)
  (in_bom yes)
  (on_board yes)
  (in_pos_files yes)
  (dnp no)
  (property "Reference" "Vsin" (at 38.1 86.614 0) (show_name no) (do_not_autoplace no) (effects (font (size 1.27 1.27)) (justify left)))
  (property "Value" "10 mVpp" (at 33.528 88.646 0) (show_name no) (do_not_autoplace no) (effects (font (size 1.27 1.27)) (justify left)))
  (property "Footprint" "" (at 45.72 87.63 0) (hide yes) (show_name no) (do_not_autoplace no) (effects (font (size 1.27 1.27))))
  (property "Datasheet" "https://ngspice.sourceforge.io/docs/ngspice-html-manual/manual.xhtml#sec_Independent_Sources_for" (at 45.72 87.63 0) (hide yes) (show_name no) (do_not_autoplace no) (effects (font (size 1.27 1.27))))
  (property "Description" "Voltage source, sinusoidal" (at 45.72 87.63 0) (hide yes) (show_name no) (do_not_autoplace no) (effects (font (size 1.27 1.27))))
  (property "Sim.Pins" "1=+ 2=-" (at 45.72 87.63 0) (hide yes) (show_name no) (do_not_autoplace no) (effects (font (size 1.27 1.27))))
  (property "Sim.Params" "dc=0 ampl=1 f=1k ac=1" (at 17.272 90.17 0) (hide yes) (show_name no) (do_not_autoplace no) (effects (font (size 1.27 1.27)) (justify left)))
  (property "Sim.Type" "SIN" (at 45.72 87.63 0) (hide yes) (show_name no) (do_not_autoplace no) (effects (font (size 1.27 1.27))))
  (property "Sim.Device" "V" (at 45.72 87.63 0) (hide yes) (show_name no) (do_not_autoplace no) (effects (font (size 1.27 1.27)) (justify left)))
  (pin "2")
  (pin "1"))
 (symbol
  (lib_id "Device:R")
  (at 106.68 82.55 270)
  (unit 1)
  (body_style 1)
  (exclude_from_sim no)
  (in_bom yes)
  (on_board yes)
  (in_pos_files yes)
  (dnp no)
  (fields_autoplaced yes)
  (property "Reference" "R2a" (at 106.68 76.2 90) (show_name no) (do_not_autoplace no) (effects (font (size 1.27 1.27))))
  (property "Value" "10K" (at 106.68 78.74 90) (show_name no) (do_not_autoplace no) (effects (font (size 1.27 1.27))))
  (property "Footprint" "" (at 106.68 80.772 90) (hide yes) (show_name no) (do_not_autoplace no) (effects (font (size 1.27 1.27))))
  (property "Datasheet" "" (at 106.68 82.55 0) (hide yes) (show_name no) (do_not_autoplace no) (effects (font (size 1.27 1.27))))
  (property "Description" "Resistor" (at 106.68 82.55 0) (hide yes) (show_name no) (do_not_autoplace no) (effects (font (size 1.27 1.27))))
  (pin "1")
  (pin "2"))
 (sheet_instances
  (path ""
   (page "1")))
 (embedded_fonts no))
